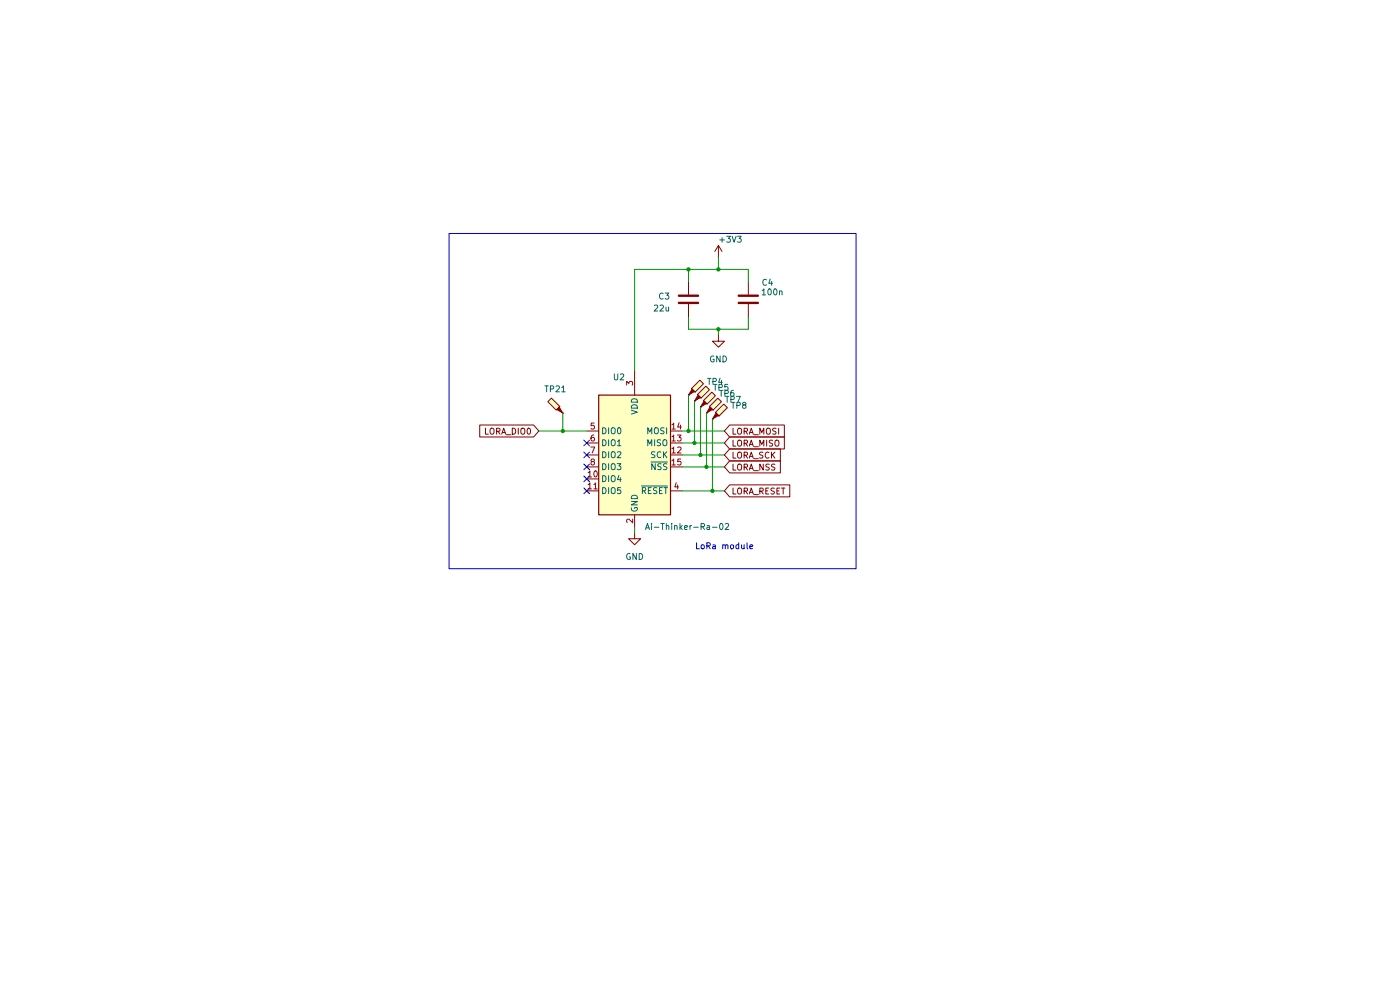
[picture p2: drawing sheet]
(kicad_sch
 (version 20231120)
 (generator "eeschema")
 (generator_version "8.0")
 (paper "A4")
 (lib_symbols
  (symbol "Connector:TestPoint_Probe"
   (pin_numbers hide)
   (pin_names
    (offset 0.762) hide) (exclude_from_sim no) (in_bom yes) (on_board yes)
   (property "Reference" "TP" (at 1.651 5.842 0) (effects (font (size 1.27 1.27))))
   (property "Value" "TestPoint_Probe" (at 1.651 4.064 0) (effects (font (size 1.27 1.27))))
   (property "Footprint" "" (at 5.08 0 0) (effects (font (size 1.27 1.27)) (hide yes)))
   (property "Datasheet" "~" (at 5.08 0 0) (effects (font (size 1.27 1.27)) (hide yes)))
   (property "Description" "test point (alternative probe-style design)" (at 0 0 0) (effects (font (size 1.27 1.27)) (hide yes)))
   (symbol "TestPoint_Probe_0_1"
    (polyline (pts (xy 1.27 0.762) (xy 0 0) (xy 0.762 1.27) (xy 1.27 0.762)) (stroke (width 0) (type default)) (fill (type outline)))
    (polyline (pts (xy 1.397 0.635) (xy 0.635 1.397) (xy 2.413 3.175) (xy 3.175 2.413) (xy 1.397 0.635)) (stroke (width 0) (type default)) (fill (type background))))
   (symbol "TestPoint_Probe_1_1"
    (pin passive line (at 0 0 90) (length 0) (name "1" (effects (font (size 1.27 1.27)))) (number "1" (effects (font (size 1.27 1.27)))))))
  (symbol "Device:C"
   (pin_numbers hide)
   (pin_names
    (offset 0.254)) (exclude_from_sim no) (in_bom yes) (on_board yes)
   (property "Reference" "C" (at 0.635 2.54 0) (effects (font (size 1.27 1.27)) (justify left)))
   (property "Value" "C" (at 0.635 -2.54 0) (effects (font (size 1.27 1.27)) (justify left)))
   (property "Footprint" "" (at 0.9652 -3.81 0) (effects (font (size 1.27 1.27)) (hide yes)))
   (property "Datasheet" "~" (at 0 0 0) (effects (font (size 1.27 1.27)) (hide yes)))
   (property "Description" "Unpolarized capacitor" (at 0 0 0) (effects (font (size 1.27 1.27)) (hide yes)))
   (symbol "C_0_1"
    (polyline (pts (xy -2.032 -0.762) (xy 2.032 -0.762)) (stroke (width 0.508) (type default)) (fill (type none)))
    (polyline (pts (xy -2.032 0.762) (xy 2.032 0.762)) (stroke (width 0.508) (type default)) (fill (type none))))
   (symbol "C_1_1"
    (pin passive line (at 0 3.81 270) (length 2.794) (name "~" (effects (font (size 1.27 1.27)))) (number "1" (effects (font (size 1.27 1.27)))))
    (pin passive line (at 0 -3.81 90) (length 2.794) (name "~" (effects (font (size 1.27 1.27)))) (number "2" (effects (font (size 1.27 1.27)))))))
  (symbol "RF_Module:Ai-Thinker-Ra-02" (exclude_from_sim no) (in_bom yes) (on_board yes)
   (property "Reference" "U" (at 2.54 19.05 0) (effects (font (size 1.27 1.27))))
   (property "Value" "Ai-Thinker-Ra-02" (at 13.97 -15.24 0) (effects (font (size 1.27 1.27))))
   (property "Footprint" "RF_Module:Ai-Thinker-Ra-01-LoRa" (at 25.4 -10.16 0) (effects (font (size 1.27 1.27)) (hide yes)))
   (property "Datasheet" "http://wiki.ai-thinker.com/_media/lora/docs/c048ps01a1_ra-02_product_specification_v1.1.pdf" (at 2.54 19.05 0) (effects (font (size 1.27 1.27)) (hide yes)))
   (property "Description" "Ai-Thinker Ra-02 410-525 MHz LoRa Module, SPI interface, U.FL antenna connector" (at 0 0 0) (effects (font (size 1.27 1.27)) (hide yes)))
   (symbol "Ai-Thinker-Ra-02_0_1"
    (rectangle (start -7.62 12.7) (end 7.62 -12.7) (stroke (width 0.254) (type default)) (fill (type background))))
   (symbol "Ai-Thinker-Ra-02_1_1"
    (pin passive line (at 0 -15.24 90) (length 2.54) hide (name "GND" (effects (font (size 1.27 1.27)))) (number "1" (effects (font (size 1.27 1.27)))))
    (pin bidirectional line (at 10.16 -5.08 180) (length 2.54) (name "DIO4" (effects (font (size 1.27 1.27)))) (number "10" (effects (font (size 1.27 1.27)))))
    (pin bidirectional line (at 10.16 -7.62 180) (length 2.54) (name "DIO5" (effects (font (size 1.27 1.27)))) (number "11" (effects (font (size 1.27 1.27)))))
    (pin input line (at -10.16 0 0) (length 2.54) (name "SCK" (effects (font (size 1.27 1.27)))) (number "12" (effects (font (size 1.27 1.27)))))
    (pin output line (at -10.16 2.54 0) (length 2.54) (name "MISO" (effects (font (size 1.27 1.27)))) (number "13" (effects (font (size 1.27 1.27)))))
    (pin input line (at -10.16 5.08 0) (length 2.54) (name "MOSI" (effects (font (size 1.27 1.27)))) (number "14" (effects (font (size 1.27 1.27)))))
    (pin input line (at -10.16 -2.54 0) (length 2.54) (name "~{NSS}" (effects (font (size 1.27 1.27)))) (number "15" (effects (font (size 1.27 1.27)))))
    (pin passive line (at 0 -15.24 90) (length 2.54) hide (name "GND" (effects (font (size 1.27 1.27)))) (number "16" (effects (font (size 1.27 1.27)))))
    (pin power_in line (at 0 -15.24 90) (length 2.54) (name "GND" (effects (font (size 1.27 1.27)))) (number "2" (effects (font (size 1.27 1.27)))))
    (pin power_in line (at 0 17.78 270) (length 5.08) (name "VDD" (effects (font (size 1.27 1.27)))) (number "3" (effects (font (size 1.27 1.27)))))
    (pin input line (at -10.16 -7.62 0) (length 2.54) (name "~{RESET}" (effects (font (size 1.27 1.27)))) (number "4" (effects (font (size 1.27 1.27)))))
    (pin bidirectional line (at 10.16 5.08 180) (length 2.54) (name "DIO0" (effects (font (size 1.27 1.27)))) (number "5" (effects (font (size 1.27 1.27)))))
    (pin bidirectional line (at 10.16 2.54 180) (length 2.54) (name "DIO1" (effects (font (size 1.27 1.27)))) (number "6" (effects (font (size 1.27 1.27)))))
    (pin bidirectional line (at 10.16 0 180) (length 2.54) (name "DIO2" (effects (font (size 1.27 1.27)))) (number "7" (effects (font (size 1.27 1.27)))))
    (pin bidirectional line (at 10.16 -2.54 180) (length 2.54) (name "DIO3" (effects (font (size 1.27 1.27)))) (number "8" (effects (font (size 1.27 1.27)))))
    (pin passive line (at 0 -15.24 90) (length 2.54) hide (name "GND" (effects (font (size 1.27 1.27)))) (number "9" (effects (font (size 1.27 1.27)))))))
  (symbol "power:+3V3"
   (power)
   (pin_names
    (offset 0)) (exclude_from_sim no) (in_bom yes) (on_board yes)
   (property "Reference" "#PWR" (at 0 -3.81 0) (effects (font (size 1.27 1.27)) (hide yes)))
   (property "Value" "+3V3" (at 0 3.556 0) (effects (font (size 1.27 1.27))))
   (property "Footprint" "" (at 0 0 0) (effects (font (size 1.27 1.27)) (hide yes)))
   (property "Datasheet" "" (at 0 0 0) (effects (font (size 1.27 1.27)) (hide yes)))
   (property "Description" "Power symbol creates a global label with name \"+3V3\"" (at 0 0 0) (effects (font (size 1.27 1.27)) (hide yes)))
   (symbol "+3V3_0_1"
    (polyline (pts (xy -0.762 1.27) (xy 0 2.54)) (stroke (width 0) (type default)) (fill (type none)))
    (polyline (pts (xy 0 0) (xy 0 2.54)) (stroke (width 0) (type default)) (fill (type none)))
    (polyline (pts (xy 0 2.54) (xy 0.762 1.27)) (stroke (width 0) (type default)) (fill (type none))))
   (symbol "+3V3_1_1"
    (pin power_in line (at 0 0 90) (length 0) hide (name "+3V3" (effects (font (size 1.27 1.27)))) (number "1" (effects (font (size 1.27 1.27)))))))
  (symbol "power:GND"
   (power)
   (pin_names
    (offset 0)) (exclude_from_sim no) (in_bom yes) (on_board yes)
   (property "Reference" "#PWR" (at 0 -6.35 0) (effects (font (size 1.27 1.27)) (hide yes)))
   (property "Value" "GND" (at 0 -3.81 0) (effects (font (size 1.27 1.27))))
   (property "Footprint" "" (at 0 0 0) (effects (font (size 1.27 1.27)) (hide yes)))
   (property "Datasheet" "" (at 0 0 0) (effects (font (size 1.27 1.27)) (hide yes)))
   (property "Description" "Power symbol creates a global label with name \"GND\" , ground" (at 0 0 0) (effects (font (size 1.27 1.27)) (hide yes)))
   (symbol "GND_0_1"
    (polyline (pts (xy 0 0) (xy 0 -1.27) (xy 1.27 -1.27) (xy 0 -2.54) (xy -1.27 -1.27) (xy 0 -1.27)) (stroke (width 0) (type default)) (fill (type none))))
   (symbol "GND_1_1"
    (pin power_in line (at 0 0 270) (length 0) hide (name "GND" (effects (font (size 1.27 1.27)))) (number "1" (effects (font (size 1.27 1.27))))))))
 (junction
  (at 149.86 99.06)
  (diameter 0)
  (color 0 0 0 0))
 (junction
  (at 146.05 57.15)
  (diameter 0)
  (color 0 0 0 0))
 (junction
  (at 148.59 96.52)
  (diameter 0)
  (color 0 0 0 0))
 (junction
  (at 152.4 69.85)
  (diameter 0)
  (color 0 0 0 0))
 (junction
  (at 147.32 93.98)
  (diameter 0)
  (color 0 0 0 0))
 (junction
  (at 119.38 91.44)
  (diameter 0)
  (color 0 0 0 0))
 (junction
  (at 151.13 104.14)
  (diameter 0)
  (color 0 0 0 0))
 (junction
  (at 152.4 57.15)
  (diameter 0)
  (color 0 0 0 0))
 (junction
  (at 146.05 91.44)
  (diameter 0)
  (color 0 0 0 0))
 (no_connect
  (at 124.46 104.14))
 (no_connect
  (at 124.46 96.52))
 (no_connect
  (at 124.46 93.98))
 (no_connect
  (at 124.46 99.06))
 (no_connect
  (at 124.46 101.6))
 (wire
  (pts (xy 146.05 69.85) (xy 146.05 67.31))
  (stroke (width 0) (type default)))
 (wire
  (pts (xy 134.62 57.15) (xy 146.05 57.15))
  (stroke (width 0) (type default)))
 (wire
  (pts (xy 114.3 91.44) (xy 119.38 91.44))
  (stroke (width 0) (type default)))
 (wire
  (pts (xy 144.78 91.44) (xy 146.05 91.44))
  (stroke (width 0) (type default)))
 (wire
  (pts (xy 146.05 83.82) (xy 146.05 91.44))
  (stroke (width 0) (type default)))
 (wire
  (pts (xy 147.32 93.98) (xy 153.67 93.98))
  (stroke (width 0) (type default)))
 (wire
  (pts (xy 152.4 69.85) (xy 146.05 69.85))
  (stroke (width 0) (type default)))
 (wire
  (pts (xy 148.59 86.36) (xy 148.59 96.52))
  (stroke (width 0) (type default)))
 (wire
  (pts (xy 149.86 99.06) (xy 153.67 99.06))
  (stroke (width 0) (type default)))
 (wire
  (pts (xy 134.62 111.76) (xy 134.62 113.03))
  (stroke (width 0) (type default)))
 (wire
  (pts (xy 144.78 93.98) (xy 147.32 93.98))
  (stroke (width 0) (type default)))
 (wire
  (pts (xy 144.78 96.52) (xy 148.59 96.52))
  (stroke (width 0) (type default)))
 (wire
  (pts (xy 149.86 87.63) (xy 149.86 99.06))
  (stroke (width 0) (type default)))
 (wire
  (pts (xy 146.05 91.44) (xy 153.67 91.44))
  (stroke (width 0) (type default)))
 (wire
  (pts (xy 158.75 57.15) (xy 158.75 59.69))
  (stroke (width 0) (type default)))
 (wire
  (pts (xy 158.75 69.85) (xy 152.4 69.85))
  (stroke (width 0) (type default)))
 (wire
  (pts (xy 148.59 96.52) (xy 153.67 96.52))
  (stroke (width 0) (type default)))
 (wire
  (pts (xy 134.62 57.15) (xy 134.62 78.74))
  (stroke (width 0) (type default)))
 (wire
  (pts (xy 158.75 57.15) (xy 152.4 57.15))
  (stroke (width 0) (type default)))
 (wire
  (pts (xy 158.75 67.31) (xy 158.75 69.85))
  (stroke (width 0) (type default)))
 (wire
  (pts (xy 152.4 54.61) (xy 152.4 57.15))
  (stroke (width 0) (type default)))
 (wire
  (pts (xy 146.05 57.15) (xy 146.05 59.69))
  (stroke (width 0) (type default)))
 (wire
  (pts (xy 144.78 104.14) (xy 151.13 104.14))
  (stroke (width 0) (type default)))
 (wire
  (pts (xy 147.32 85.09) (xy 147.32 93.98))
  (stroke (width 0) (type default)))
 (wire
  (pts (xy 144.78 99.06) (xy 149.86 99.06))
  (stroke (width 0) (type default)))
 (wire
  (pts (xy 152.4 69.85) (xy 152.4 71.12))
  (stroke (width 0) (type default)))
 (wire
  (pts (xy 119.38 91.44) (xy 124.46 91.44))
  (stroke (width 0) (type default)))
 (wire
  (pts (xy 119.38 87.63) (xy 119.38 91.44))
  (stroke (width 0) (type default)))
 (wire
  (pts (xy 151.13 88.9) (xy 151.13 104.14))
  (stroke (width 0) (type default)))
 (wire
  (pts (xy 152.4 57.15) (xy 146.05 57.15))
  (stroke (width 0) (type default)))
 (wire
  (pts (xy 151.13 104.14) (xy 153.67 104.14))
  (stroke (width 0) (type default)))
 (rectangle
  (start 95.25 49.53)
  (end 181.61 120.65)
  (stroke (width 0) (type default))
  (fill (type none)))
 (text "LoRa module"
  (exclude_from_sim no)
  (at 160.02 116.84 0)
  (effects (font (size 1.27 1.27)) (justify right bottom)))
 (global_label "LORA_DIO0"
  (shape input)
  (at 114.3 91.44 180)
  (fields_autoplaced yes)
  (effects (font (size 1.27 1.27)) (justify right))
  (property "Intersheetrefs" "${INTERSHEET_REFS}" (at 101.2152 91.44 0) (effects (font (size 1.27 1.27)) (justify right) (hide yes))))
 (global_label "LORA_MOSI"
  (shape input)
  (at 153.67 91.44 0)
  (fields_autoplaced yes)
  (effects (font (size 1.27 1.27)) (justify left))
  (property "Intersheetrefs" "${INTERSHEET_REFS}" (at 166.8568 91.44 0) (effects (font (size 1.27 1.27)) (justify left) (hide yes))))
 (global_label "LORA_SCK"
  (shape input)
  (at 153.67 96.52 0)
  (fields_autoplaced yes)
  (effects (font (size 1.27 1.27)) (justify left))
  (property "Intersheetrefs" "${INTERSHEET_REFS}" (at 166.0101 96.52 0) (effects (font (size 1.27 1.27)) (justify left) (hide yes))))
 (global_label "LORA_NSS"
  (shape input)
  (at 153.67 99.06 0)
  (fields_autoplaced yes)
  (effects (font (size 1.27 1.27)) (justify left))
  (property "Intersheetrefs" "${INTERSHEET_REFS}" (at 166.0101 99.06 0) (effects (font (size 1.27 1.27)) (justify left) (hide yes))))
 (global_label "LORA_RESET"
  (shape input)
  (at 153.67 104.14 0)
  (fields_autoplaced yes)
  (effects (font (size 1.27 1.27)) (justify left))
  (property "Intersheetrefs" "${INTERSHEET_REFS}" (at 168.0057 104.14 0) (effects (font (size 1.27 1.27)) (justify left) (hide yes))))
 (global_label "LORA_MISO"
  (shape input)
  (at 153.67 93.98 0)
  (fields_autoplaced yes)
  (effects (font (size 1.27 1.27)) (justify left))
  (property "Intersheetrefs" "${INTERSHEET_REFS}" (at 166.8568 93.98 0) (effects (font (size 1.27 1.27)) (justify left) (hide yes))))
 (symbol
  (lib_id "Device:C")
  (at 146.05 63.5 0)
  (mirror y)
  (unit 1)
  (exclude_from_sim no)
  (in_bom yes)
  (on_board yes)
  (dnp no)
  (fields_autoplaced yes)
  (property "Reference" "C9" (at 142.24 62.865 0) (effects (font (size 1.27 1.27)) (justify left)))
  (property "Value" "22u" (at 142.24 65.405 0) (effects (font (size 1.27 1.27)) (justify left)))
  (property "Footprint" "Capacitor_SMD:C_0603_1608Metric" (at 145.0848 67.31 0) (effects (font (size 1.27 1.27)) (hide yes)))
  (property "Datasheet" "~" (at 146.05 63.5 0) (effects (font (size 1.27 1.27)) (hide yes)))
  (property "Description" "" (at 146.05 63.5 0) (effects (font (size 1.27 1.27)) (hide yes)))
  (property "Voltage" "" (at 146.05 63.5 0) (effects (font (size 1.27 1.27)) (hide yes)))
  (property "Symbol" "" (at 146.05 63.5 0) (effects (font (size 1.27 1.27)) (hide yes)))
  (property "JLCPCB Part" "C59461" (at 146.05 63.5 0) (effects (font (size 1.27 1.27)) (hide yes)))
  (property "MFR.Part" "CL10A226MQ8NRNC" (at 146.05 63.5 0) (effects (font (size 1.27 1.27)) (hide yes)))
  (property "Extended" "" (at 146.05 63.5 0) (effects (font (size 1.27 1.27)) (hide yes)))
  (pin "1")
  (pin "2")
  (instances (project "lora_4-20_10v_i2c" (path "" (reference "C9") (unit 1)) (path "" (reference "C9") (unit 1))) (project "lora_node" (path "" (reference "C3") (unit 1))) (project "esp32_lora_car_battery" (path "" (reference "C10") (unit 1)))))
 (symbol
  (lib_id "power:GND")
  (at 134.62 113.03 0)
  (mirror y)
  (unit 1)
  (exclude_from_sim no)
  (in_bom yes)
  (on_board yes)
  (dnp no)
  (fields_autoplaced yes)
  (property "Reference" "#PWR045" (at 134.62 119.38 0) (effects (font (size 1.27 1.27)) (hide yes)))
  (property "Value" "GND" (at 134.62 118.11 0) (effects (font (size 1.27 1.27))))
  (property "Footprint" "" (at 134.62 113.03 0) (effects (font (size 1.27 1.27)) (hide yes)))
  (property "Datasheet" "" (at 134.62 113.03 0) (effects (font (size 1.27 1.27)) (hide yes)))
  (property "Description" "" (at 134.62 113.03 0) (effects (font (size 1.27 1.27)) (hide yes)))
  (pin "1")
  (instances (project "lora_4-20_10v_i2c" (path "" (reference "#PWR045") (unit 1)) (path "" (reference "#PWR045") (unit 1))) (project "lora_node" (path "" (reference "#PWR06") (unit 1))) (project "esp32_lora_car_battery" (path "" (reference "#PWR022") (unit 1)))))
 (symbol
  (lib_id "Device:C")
  (at 158.75 63.5 0)
  (unit 1)
  (exclude_from_sim no)
  (in_bom yes)
  (on_board yes)
  (dnp no)
  (property "Reference" "C4" (at 162.814 59.944 0) (effects (font (size 1.27 1.27))))
  (property "Value" "100n" (at 163.83 61.976 0) (effects (font (size 1.27 1.27))))
  (property "Footprint" "Capacitor_SMD:C_0402_1005Metric" (at 159.7152 67.31 0) (effects (font (size 1.27 1.27)) (hide yes)))
  (property "Datasheet" "~" (at 158.75 63.5 0) (effects (font (size 1.27 1.27)) (hide yes)))
  (property "Description" "" (at 158.75 63.5 0) (effects (font (size 1.27 1.27)) (hide yes)))
  (property "Voltage" "16" (at 158.75 63.5 0) (effects (font (size 1.27 1.27)) (hide yes)))
  (property "Symbol" "" (at 158.75 63.5 0) (effects (font (size 1.27 1.27)) (hide yes)))
  (property "JLCPCB Part" "C1525" (at 158.75 63.5 0) (effects (font (size 1.27 1.27)) (hide yes)))
  (property "MFR.Part" "CL05B104KO5NNNC" (at 158.75 63.5 0) (effects (font (size 1.27 1.27)) (hide yes)))
  (property "Extended" "" (at 158.75 63.5 0) (effects (font (size 1.27 1.27)) (hide yes)))
  (pin "1")
  (pin "2")
  (instances (project "lora_node" (path "" (reference "C4") (unit 1)))))
 (symbol
  (lib_id "power:+3V3")
  (at 152.4 54.61 0)
  (unit 1)
  (exclude_from_sim no)
  (in_bom yes)
  (on_board yes)
  (dnp no)
  (property "Reference" "#PWR04" (at 152.4 58.42 0) (effects (font (size 1.27 1.27)) (hide yes)))
  (property "Value" "+3V3" (at 154.94 50.8 0) (effects (font (size 1.27 1.27))))
  (property "Footprint" "" (at 152.4 54.61 0) (effects (font (size 1.27 1.27)) (hide yes)))
  (property "Datasheet" "" (at 152.4 54.61 0) (effects (font (size 1.27 1.27)) (hide yes)))
  (property "Description" "" (at 152.4 54.61 0) (effects (font (size 1.27 1.27)) (hide yes)))
  (pin "1")
  (instances (project "lora_node" (path "" (reference "#PWR04") (unit 1)))))
 (symbol
  (lib_id "power:GND")
  (at 152.4 71.12 0)
  (mirror y)
  (unit 1)
  (exclude_from_sim no)
  (in_bom yes)
  (on_board yes)
  (dnp no)
  (fields_autoplaced yes)
  (property "Reference" "#PWR046" (at 152.4 77.47 0) (effects (font (size 1.27 1.27)) (hide yes)))
  (property "Value" "GND" (at 152.4 76.2 0) (effects (font (size 1.27 1.27))))
  (property "Footprint" "" (at 152.4 71.12 0) (effects (font (size 1.27 1.27)) (hide yes)))
  (property "Datasheet" "" (at 152.4 71.12 0) (effects (font (size 1.27 1.27)) (hide yes)))
  (property "Description" "" (at 152.4 71.12 0) (effects (font (size 1.27 1.27)) (hide yes)))
  (pin "1")
  (instances (project "lora_4-20_10v_i2c" (path "" (reference "#PWR046") (unit 1)) (path "" (reference "#PWR046") (unit 1))) (project "lora_node" (path "" (reference "#PWR05") (unit 1))) (project "esp32_lora_car_battery" (path "" (reference "#PWR023") (unit 1)))))
 (symbol
  (lib_id "Connector:TestPoint_Probe")
  (at 146.05 83.82 0)
  (unit 1)
  (exclude_from_sim no)
  (in_bom yes)
  (on_board yes)
  (dnp no)
  (fields_autoplaced yes)
  (property "Reference" "TP4" (at 149.86 80.9625 0) (effects (font (size 1.27 1.27)) (justify left)))
  (property "Value" "TestPoint_Probe" (at 149.86 83.5025 0) (effects (font (size 1.27 1.27)) (justify left) (hide yes)))
  (property "Footprint" "TestPoint:TestPoint_Pad_D1.0mm" (at 151.13 83.82 0) (effects (font (size 1.27 1.27)) (hide yes)))
  (property "Datasheet" "~" (at 151.13 83.82 0) (effects (font (size 1.27 1.27)) (hide yes)))
  (property "Description" "" (at 146.05 83.82 0) (effects (font (size 1.27 1.27)) (hide yes)))
  (property "JLCPCB Part" "" (at 146.05 83.82 0) (effects (font (size 1.27 1.27)) (hide yes)))
  (property "MFR.Part" "" (at 146.05 83.82 0) (effects (font (size 1.27 1.27)) (hide yes)))
  (property "Extended" "" (at 146.05 83.82 0) (effects (font (size 1.27 1.27)) (hide yes)))
  (pin "1")
  (instances (project "lora_node" (path "" (reference "TP4") (unit 1)))))
 (symbol
  (lib_id "Connector:TestPoint_Probe")
  (at 151.13 88.9 0)
  (unit 1)
  (exclude_from_sim no)
  (in_bom yes)
  (on_board yes)
  (dnp no)
  (fields_autoplaced yes)
  (property "Reference" "TP8" (at 154.94 86.0425 0) (effects (font (size 1.27 1.27)) (justify left)))
  (property "Value" "TestPoint_Probe" (at 154.94 88.5825 0) (effects (font (size 1.27 1.27)) (justify left) (hide yes)))
  (property "Footprint" "TestPoint:TestPoint_Pad_D1.0mm" (at 156.21 88.9 0) (effects (font (size 1.27 1.27)) (hide yes)))
  (property "Datasheet" "~" (at 156.21 88.9 0) (effects (font (size 1.27 1.27)) (hide yes)))
  (property "Description" "" (at 151.13 88.9 0) (effects (font (size 1.27 1.27)) (hide yes)))
  (property "JLCPCB Part" "" (at 151.13 88.9 0) (effects (font (size 1.27 1.27)) (hide yes)))
  (property "MFR.Part" "" (at 151.13 88.9 0) (effects (font (size 1.27 1.27)) (hide yes)))
  (property "Extended" "" (at 151.13 88.9 0) (effects (font (size 1.27 1.27)) (hide yes)))
  (pin "1")
  (instances (project "lora_node" (path "" (reference "TP8") (unit 1)))))
 (symbol
  (lib_id "Connector:TestPoint_Probe")
  (at 149.86 87.63 0)
  (unit 1)
  (exclude_from_sim no)
  (in_bom yes)
  (on_board yes)
  (dnp no)
  (fields_autoplaced yes)
  (property "Reference" "TP7" (at 153.67 84.7725 0) (effects (font (size 1.27 1.27)) (justify left)))
  (property "Value" "TestPoint_Probe" (at 153.67 87.3125 0) (effects (font (size 1.27 1.27)) (justify left) (hide yes)))
  (property "Footprint" "TestPoint:TestPoint_Pad_D1.0mm" (at 154.94 87.63 0) (effects (font (size 1.27 1.27)) (hide yes)))
  (property "Datasheet" "~" (at 154.94 87.63 0) (effects (font (size 1.27 1.27)) (hide yes)))
  (property "Description" "" (at 149.86 87.63 0) (effects (font (size 1.27 1.27)) (hide yes)))
  (property "JLCPCB Part" "" (at 149.86 87.63 0) (effects (font (size 1.27 1.27)) (hide yes)))
  (property "MFR.Part" "" (at 149.86 87.63 0) (effects (font (size 1.27 1.27)) (hide yes)))
  (property "Extended" "" (at 149.86 87.63 0) (effects (font (size 1.27 1.27)) (hide yes)))
  (pin "1")
  (instances (project "lora_node" (path "" (reference "TP7") (unit 1)))))
 (symbol
  (lib_id "Connector:TestPoint_Probe")
  (at 119.38 87.63 90)
  (unit 1)
  (exclude_from_sim no)
  (in_bom yes)
  (on_board yes)
  (dnp no)
  (fields_autoplaced yes)
  (property "Reference" "TP21" (at 117.7925 82.55 90) (effects (font (size 1.27 1.27))))
  (property "Value" "TestPoint_Probe" (at 119.0625 83.82 0) (effects (font (size 1.27 1.27)) (justify left) (hide yes)))
  (property "Footprint" "TestPoint:TestPoint_Pad_D1.0mm" (at 119.38 82.55 0) (effects (font (size 1.27 1.27)) (hide yes)))
  (property "Datasheet" "~" (at 119.38 82.55 0) (effects (font (size 1.27 1.27)) (hide yes)))
  (property "Description" "" (at 119.38 87.63 0) (effects (font (size 1.27 1.27)) (hide yes)))
  (property "JLCPCB Part" "" (at 119.38 87.63 0) (effects (font (size 1.27 1.27)) (hide yes)))
  (property "MFR.Part" "" (at 119.38 87.63 0) (effects (font (size 1.27 1.27)) (hide yes)))
  (property "Extended" "" (at 119.38 87.63 0) (effects (font (size 1.27 1.27)) (hide yes)))
  (pin "1")
  (instances (project "lora_node" (path "" (reference "TP21") (unit 1)))))
 (symbol
  (lib_id "Connector:TestPoint_Probe")
  (at 147.32 85.09 0)
  (unit 1)
  (exclude_from_sim no)
  (in_bom yes)
  (on_board yes)
  (dnp no)
  (fields_autoplaced yes)
  (property "Reference" "TP5" (at 151.13 82.2325 0) (effects (font (size 1.27 1.27)) (justify left)))
  (property "Value" "TestPoint_Probe" (at 151.13 84.7725 0) (effects (font (size 1.27 1.27)) (justify left) (hide yes)))
  (property "Footprint" "TestPoint:TestPoint_Pad_D1.0mm" (at 152.4 85.09 0) (effects (font (size 1.27 1.27)) (hide yes)))
  (property "Datasheet" "~" (at 152.4 85.09 0) (effects (font (size 1.27 1.27)) (hide yes)))
  (property "Description" "" (at 147.32 85.09 0) (effects (font (size 1.27 1.27)) (hide yes)))
  (property "JLCPCB Part" "" (at 147.32 85.09 0) (effects (font (size 1.27 1.27)) (hide yes)))
  (property "MFR.Part" "" (at 147.32 85.09 0) (effects (font (size 1.27 1.27)) (hide yes)))
  (property "Extended" "" (at 147.32 85.09 0) (effects (font (size 1.27 1.27)) (hide yes)))
  (pin "1")
  (instances (project "lora_node" (path "" (reference "TP5") (unit 1)))))
 (symbol
  (lib_id "Connector:TestPoint_Probe")
  (at 148.59 86.36 0)
  (unit 1)
  (exclude_from_sim no)
  (in_bom yes)
  (on_board yes)
  (dnp no)
  (fields_autoplaced yes)
  (property "Reference" "TP6" (at 152.4 83.5025 0) (effects (font (size 1.27 1.27)) (justify left)))
  (property "Value" "TestPoint_Probe" (at 152.4 86.0425 0) (effects (font (size 1.27 1.27)) (justify left) (hide yes)))
  (property "Footprint" "TestPoint:TestPoint_Pad_D1.0mm" (at 153.67 86.36 0) (effects (font (size 1.27 1.27)) (hide yes)))
  (property "Datasheet" "~" (at 153.67 86.36 0) (effects (font (size 1.27 1.27)) (hide yes)))
  (property "Description" "" (at 148.59 86.36 0) (effects (font (size 1.27 1.27)) (hide yes)))
  (property "JLCPCB Part" "" (at 148.59 86.36 0) (effects (font (size 1.27 1.27)) (hide yes)))
  (property "MFR.Part" "" (at 148.59 86.36 0) (effects (font (size 1.27 1.27)) (hide yes)))
  (property "Extended" "" (at 148.59 86.36 0) (effects (font (size 1.27 1.27)) (hide yes)))
  (pin "1")
  (instances (project "lora_node" (path "" (reference "TP6") (unit 1)))))
 (symbol
  (lib_id "RF_Module:Ai-Thinker-Ra-02")
  (at 134.62 96.52 0)
  (mirror y)
  (unit 1)
  (exclude_from_sim no)
  (in_bom yes)
  (on_board yes)
  (dnp no)
  (property "Reference" "U5" (at 132.6641 80.01 0) (effects (font (size 1.27 1.27)) (justify left)))
  (property "Value" "Ai-Thinker-Ra-02" (at 154.94 111.76 0) (effects (font (size 1.27 1.27)) (justify left)))
  (property "Footprint" "RF_Module:Ai-Thinker-Ra-01-LoRa" (at 109.22 106.68 0) (effects (font (size 1.27 1.27)) (hide yes)))
  (property "Datasheet" "http://wiki.ai-thinker.com/_media/lora/docs/c048ps01a1_ra-02_product_specification_v1.1.pdf" (at 132.08 77.47 0) (effects (font (size 1.27 1.27)) (hide yes)))
  (property "Description" "" (at 134.62 96.52 0) (effects (font (size 1.27 1.27)) (hide yes)))
  (property "Voltage" "" (at 134.62 96.52 0) (effects (font (size 1.27 1.27)) (hide yes)))
  (property "Symbol" "" (at 134.62 96.52 0) (effects (font (size 1.27 1.27)) (hide yes)))
  (property "JLCPCB Part" "C90039" (at 134.62 96.52 0) (effects (font (size 1.27 1.27)) (hide yes)))
  (property "MFR.Part" "Ra-02" (at 134.62 96.52 0) (effects (font (size 1.27 1.27)) (hide yes)))
  (property "Extended" "YES" (at 134.62 96.52 0) (effects (font (size 1.27 1.27)) (hide yes)))
  (pin "1")
  (pin "10")
  (pin "11")
  (pin "12")
  (pin "13")
  (pin "14")
  (pin "15")
  (pin "16")
  (pin "2")
  (pin "3")
  (pin "4")
  (pin "5")
  (pin "6")
  (pin "7")
  (pin "8")
  (pin "9")
  (instances (project "lora_4-20_10v_i2c" (path "" (reference "U5") (unit 1)) (path "" (reference "U5") (unit 1))) (project "lora_node" (path "" (reference "U2") (unit 1))) (project "esp32_lora_car_battery" (path "" (reference "U1") (unit 1))))))
